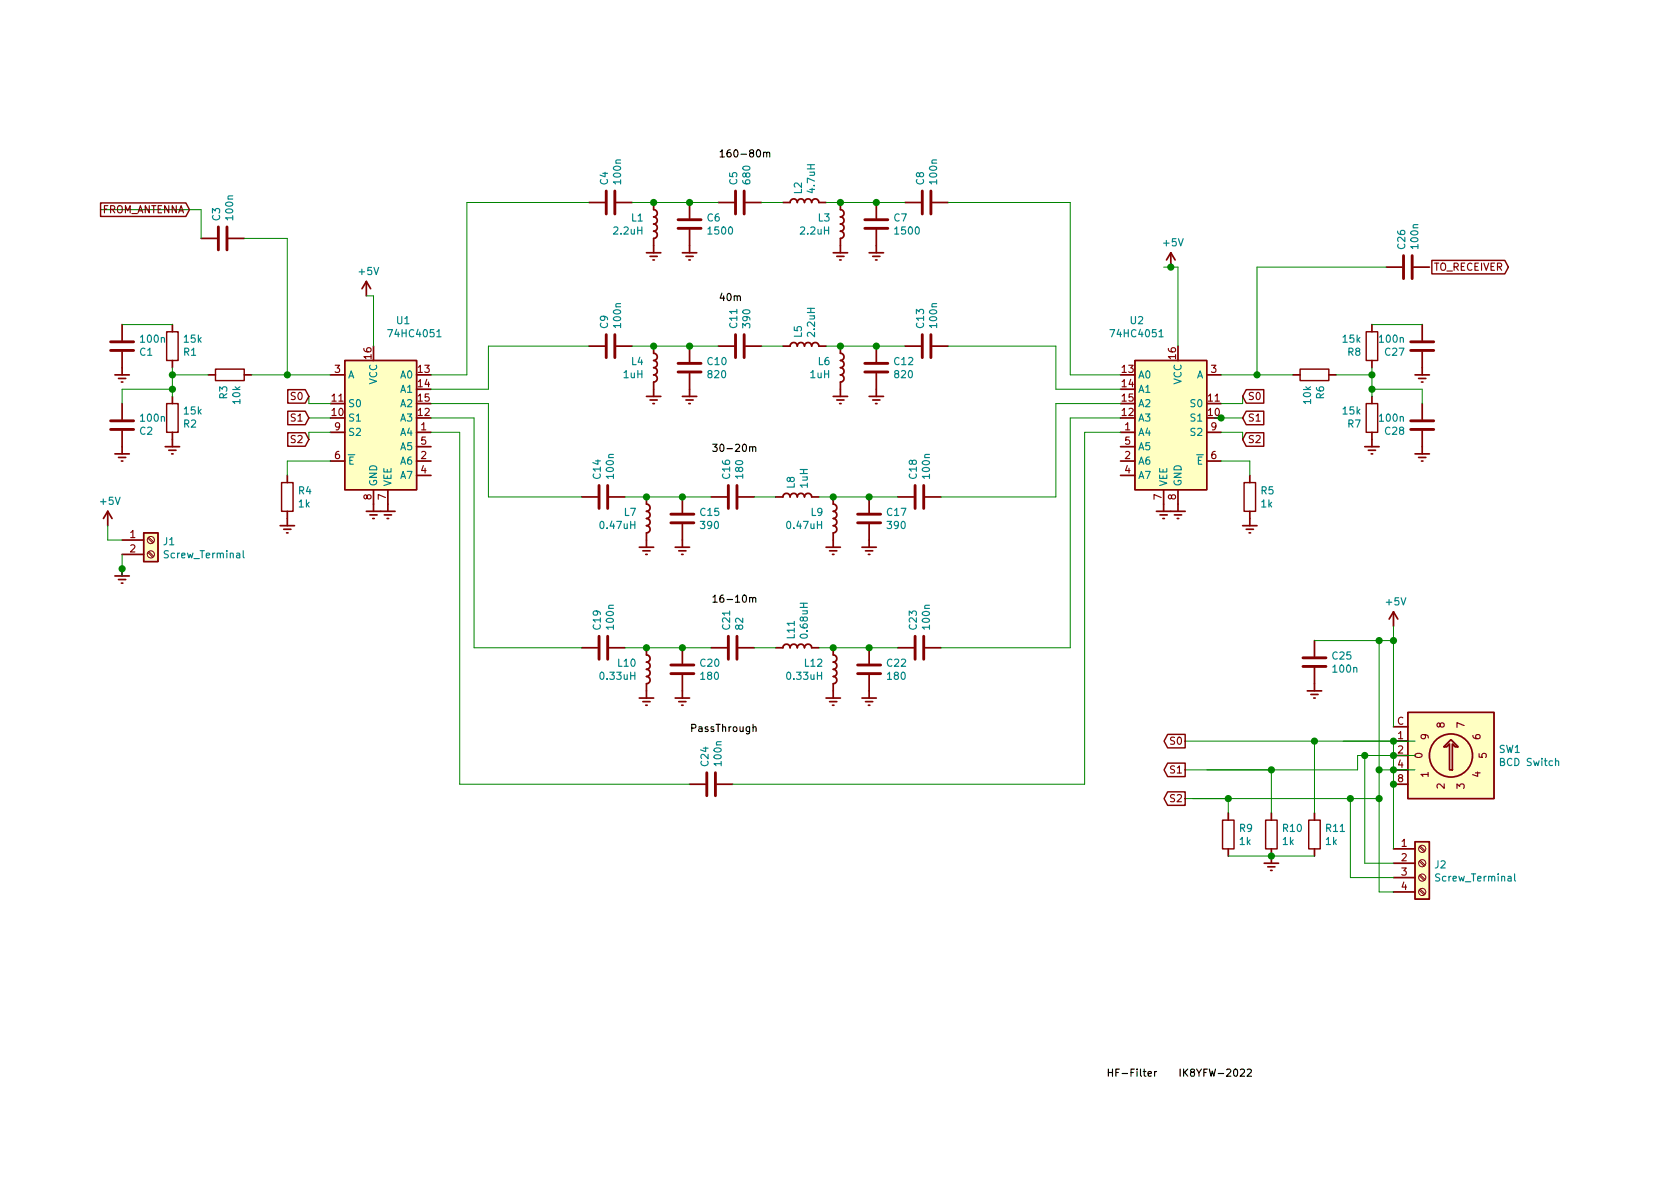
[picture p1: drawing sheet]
EESchema Schematic File Version 4
EELAYER 30 0
EELAYER END
$Descr A4 11693 8268
encoding utf-8
Sheet 1 1
Title ""
Date ""
Rev ""
Comp ""
Comment1 ""
Comment2 ""
Comment3 ""
Comment4 ""
$EndDescr
$Comp
L 74xx:74HC4051 U1
U 1 1
P 2600 2900
F 0 "U1" H 2807 3581 50  0000 C CNN
F 1 "74HC4051" H 2886 3490 50  0000 C CNN
F 2 "Package_SO:SOP-16_4.55x10.3mm_P1.27mm" H 2600 2500 50  0001 C CNN
F 3 "http://www.ti.com/lit/ds/symlink/cd74hc4051.pdf" H 2600 2500 50  0001 C CNN
	1    2600 2900
	1    0    0    -1  
$EndComp
$Comp
L 74xx:74HC4051 U2
U 1 1
P 8200 2900
F 0 "U2" H 8486 3581 50  0000 C CNN
F 1 "74HC4051" H 8487 3490 50  0000 C CNN
F 2 "Package_SO:SOP-16_4.55x10.3mm_P1.27mm" H 8200 2500 50  0001 C CNN
F 3 "http://www.ti.com/lit/ds/symlink/cd74hc4051.pdf" H 8200 2500 50  0001 C CNN
	1    8200 2900
	-1   0    0    -1  
$EndComp
$Comp
L Device:C C28
U 1 1
P 9900 2950
F 0 "C28" H 10015 2996 50  0000 L CNN
F 1 "100n" H 10015 2905 50  0000 L CNN
F 2 "Capacitor_THT:C_Rect_L7.0mm_W2.0mm_P5.00mm" H 9938 2800 50  0001 C CNN
F 3 "~" H 9900 2950 50  0001 C CNN
	1    9900 2950
	-1   0    0    1   
$EndComp
$Comp
L Device:C C26
U 1 1
P 9800 1850
F 0 "C26" H 9915 1896 50  0000 L CNN
F 1 "100n" H 9915 1805 50  0000 L CNN
F 2 "Capacitor_THT:C_Rect_L7.0mm_W2.0mm_P5.00mm" H 9838 1700 50  0001 C CNN
F 3 "~" H 9800 1850 50  0001 C CNN
	1    9800 1850
	0    -1   -1   0   
$EndComp
$Comp
L Device:C C27
U 1 1
P 9900 2400
F 0 "C27" H 10015 2446 50  0000 L CNN
F 1 "100n" H 10015 2355 50  0000 L CNN
F 2 "Capacitor_THT:C_Rect_L7.0mm_W2.0mm_P5.00mm" H 9938 2250 50  0001 C CNN
F 3 "~" H 9900 2400 50  0001 C CNN
	1    9900 2400
	-1   0    0    1   
$EndComp
$Comp
L Device:R R7
U 1 1
P 9550 2900
F 0 "R7" H 9620 2946 50  0000 L CNN
F 1 "15k" H 9620 2855 50  0000 L CNN
F 2 "Resistor_THT:R_Axial_DIN0207_L6.3mm_D2.5mm_P2.54mm_Vertical" V 9480 2900 50  0001 C CNN
F 3 "~" H 9550 2900 50  0001 C CNN
	1    9550 2900
	-1   0    0    1   
$EndComp
$Comp
L Device:R R8
U 1 1
P 9550 2400
F 0 "R8" H 9620 2446 50  0000 L CNN
F 1 "15k" H 9620 2355 50  0000 L CNN
F 2 "Resistor_THT:R_Axial_DIN0207_L6.3mm_D2.5mm_P2.54mm_Vertical" V 9480 2400 50  0001 C CNN
F 3 "~" H 9550 2400 50  0001 C CNN
	1    9550 2400
	-1   0    0    1   
$EndComp
$Comp
L Device:R R6
U 1 1
P 9150 2600
F 0 "R6" H 9220 2646 50  0000 L CNN
F 1 "10k" H 9220 2555 50  0000 L CNN
F 2 "Resistor_THT:R_Axial_DIN0207_L6.3mm_D2.5mm_P2.54mm_Vertical" V 9080 2600 50  0001 C CNN
F 3 "~" H 9150 2600 50  0001 C CNN
	1    9150 2600
	0    1    1    0   
$EndComp
$Comp
L Device:C C4
U 1 1
P 4250 1400
F 0 "C4" H 4365 1446 50  0000 L CNN
F 1 "100n" H 4365 1355 50  0000 L CNN
F 2 "Capacitor_THT:C_Rect_L7.0mm_W2.0mm_P5.00mm" H 4288 1250 50  0001 C CNN
F 3 "~" H 4250 1400 50  0001 C CNN
	1    4250 1400
	0    -1   -1   0   
$EndComp
$Comp
L Device:C C6
U 1 1
P 4800 1550
F 0 "C6" H 4915 1596 50  0000 L CNN
F 1 "1500" H 4915 1505 50  0000 L CNN
F 2 "Capacitor_THT:C_Disc_D4.3mm_W1.9mm_P5.00mm" H 4838 1400 50  0001 C CNN
F 3 "~" H 4800 1550 50  0001 C CNN
	1    4800 1550
	1    0    0    -1  
$EndComp
$Comp
L Device:C C7
U 1 1
P 6100 1550
F 0 "C7" H 6215 1596 50  0000 L CNN
F 1 "1500" H 6215 1505 50  0000 L CNN
F 2 "Capacitor_THT:C_Disc_D4.3mm_W1.9mm_P5.00mm" H 6138 1400 50  0001 C CNN
F 3 "~" H 6100 1550 50  0001 C CNN
	1    6100 1550
	1    0    0    -1  
$EndComp
$Comp
L Device:C C8
U 1 1
P 6450 1400
F 0 "C8" H 6565 1446 50  0000 L CNN
F 1 "100n" H 6565 1355 50  0000 L CNN
F 2 "Capacitor_THT:C_Rect_L7.0mm_W2.0mm_P5.00mm" H 6488 1250 50  0001 C CNN
F 3 "~" H 6450 1400 50  0001 C CNN
	1    6450 1400
	0    -1   -1   0   
$EndComp
$Comp
L Device:C C5
U 1 1
P 5150 1400
F 0 "C5" H 5265 1446 50  0000 L CNN
F 1 "680" H 5265 1355 50  0000 L CNN
F 2 "Capacitor_THT:C_Disc_D4.3mm_W1.9mm_P5.00mm" H 5188 1250 50  0001 C CNN
F 3 "~" H 5150 1400 50  0001 C CNN
	1    5150 1400
	0    -1   -1   0   
$EndComp
$Comp
L Device:L L1
U 1 1
P 4550 1550
F 0 "L1" H 4485 1596 50  0000 R CNN
F 1 "2.2uH" H 4485 1505 50  0000 R CNN
F 2 "Inductor_THT:L_Axial_L5.3mm_D2.2mm_P2.54mm_Vertical_Vishay_IM-1" H 4550 1550 50  0001 C CNN
F 3 "~" H 4550 1550 50  0001 C CNN
	1    4550 1550
	1    0    0    -1  
$EndComp
$Comp
L Device:L L3
U 1 1
P 5850 1550
F 0 "L3" H 5785 1596 50  0000 R CNN
F 1 "2.2uH" H 5785 1505 50  0000 R CNN
F 2 "Inductor_THT:L_Axial_L5.3mm_D2.2mm_P2.54mm_Vertical_Vishay_IM-1" H 5850 1550 50  0001 R CNN
F 3 "~" H 5850 1550 50  0001 C CNN
	1    5850 1550
	1    0    0    -1  
$EndComp
$Comp
L Device:L L2
U 1 1
P 5600 1400
F 0 "L2" H 5653 1446 50  0000 L CNN
F 1 "4.7uH" H 5653 1355 50  0000 L CNN
F 2 "Inductor_THT:L_Axial_L5.3mm_D2.2mm_P2.54mm_Vertical_Vishay_IM-1" H 5600 1400 50  0001 C CNN
F 3 "~" H 5600 1400 50  0001 C CNN
	1    5600 1400
	0    -1   -1   0   
$EndComp
Wire Wire Line
	5750 1400 5850 1400
Wire Wire Line
	6100 1400 6300 1400
Wire Wire Line
	6100 1400 5850 1400
Connection ~ 6100 1400
Connection ~ 5850 1400
Wire Wire Line
	5450 1400 5300 1400
Wire Wire Line
	5000 1400 4800 1400
Wire Wire Line
	4800 1400 4550 1400
Connection ~ 4800 1400
Wire Wire Line
	4550 1400 4400 1400
Connection ~ 4550 1400
$Comp
L power:GNDREF #PWR09
U 1 1
P 4550 1700
F 0 "#PWR09" H 4550 1450 50  0001 C CNN
F 1 "GNDREF" H 4555 1527 50  0001 C CNN
F 2 "" H 4550 1700 50  0001 C CNN
F 3 "" H 4550 1700 50  0001 C CNN
	1    4550 1700
	1    0    0    -1  
$EndComp
$Comp
L power:GNDREF #PWR013
U 1 1
P 4800 1700
F 0 "#PWR013" H 4800 1450 50  0001 C CNN
F 1 "GNDREF" H 4805 1527 50  0001 C CNN
F 2 "" H 4800 1700 50  0001 C CNN
F 3 "" H 4800 1700 50  0001 C CNN
	1    4800 1700
	1    0    0    -1  
$EndComp
$Comp
L power:GNDREF #PWR017
U 1 1
P 5850 1700
F 0 "#PWR017" H 5850 1450 50  0001 C CNN
F 1 "GNDREF" H 5855 1527 50  0001 C CNN
F 2 "" H 5850 1700 50  0001 C CNN
F 3 "" H 5850 1700 50  0001 C CNN
	1    5850 1700
	1    0    0    -1  
$EndComp
$Comp
L power:GNDREF #PWR021
U 1 1
P 6100 1700
F 0 "#PWR021" H 6100 1450 50  0001 C CNN
F 1 "GNDREF" H 6105 1527 50  0001 C CNN
F 2 "" H 6100 1700 50  0001 C CNN
F 3 "" H 6100 1700 50  0001 C CNN
	1    6100 1700
	1    0    0    -1  
$EndComp
Text Label 5000 1100 0    50   ~ 0
160-80m
$Comp
L Device:C C9
U 1 1
P 4250 2400
F 0 "C9" H 4365 2446 50  0000 L CNN
F 1 "100n" H 4365 2355 50  0000 L CNN
F 2 "Capacitor_THT:C_Rect_L7.0mm_W2.0mm_P5.00mm" H 4288 2250 50  0001 C CNN
F 3 "~" H 4250 2400 50  0001 C CNN
	1    4250 2400
	0    -1   -1   0   
$EndComp
$Comp
L Device:C C10
U 1 1
P 4800 2550
F 0 "C10" H 4915 2596 50  0000 L CNN
F 1 "820" H 4915 2505 50  0000 L CNN
F 2 "Capacitor_THT:C_Disc_D4.3mm_W1.9mm_P5.00mm" H 4838 2400 50  0001 C CNN
F 3 "~" H 4800 2550 50  0001 C CNN
	1    4800 2550
	1    0    0    -1  
$EndComp
$Comp
L Device:C C12
U 1 1
P 6100 2550
F 0 "C12" H 6215 2596 50  0000 L CNN
F 1 "820" H 6215 2505 50  0000 L CNN
F 2 "Capacitor_THT:C_Disc_D4.3mm_W1.9mm_P5.00mm" H 6138 2400 50  0001 C CNN
F 3 "~" H 6100 2550 50  0001 C CNN
	1    6100 2550
	1    0    0    -1  
$EndComp
$Comp
L Device:C C13
U 1 1
P 6450 2400
F 0 "C13" H 6565 2446 50  0000 L CNN
F 1 "100n" H 6565 2355 50  0000 L CNN
F 2 "Capacitor_THT:C_Rect_L7.0mm_W2.0mm_P5.00mm" H 6488 2250 50  0001 C CNN
F 3 "~" H 6450 2400 50  0001 C CNN
	1    6450 2400
	0    -1   -1   0   
$EndComp
$Comp
L Device:C C11
U 1 1
P 5150 2400
F 0 "C11" H 5265 2446 50  0000 L CNN
F 1 "390" H 5265 2355 50  0000 L CNN
F 2 "Capacitor_THT:C_Disc_D4.3mm_W1.9mm_P5.00mm" H 5188 2250 50  0001 C CNN
F 3 "~" H 5150 2400 50  0001 C CNN
	1    5150 2400
	0    -1   -1   0   
$EndComp
$Comp
L Device:L L4
U 1 1
P 4550 2550
F 0 "L4" H 4485 2596 50  0000 R CNN
F 1 "1uH" H 4485 2505 50  0000 R CNN
F 2 "Inductor_THT:L_Axial_L5.3mm_D2.2mm_P2.54mm_Vertical_Vishay_IM-1" H 4550 2550 50  0001 C CNN
F 3 "~" H 4550 2550 50  0001 C CNN
	1    4550 2550
	1    0    0    -1  
$EndComp
$Comp
L Device:L L6
U 1 1
P 5850 2550
F 0 "L6" H 5785 2596 50  0000 R CNN
F 1 "1uH" H 5785 2505 50  0000 R CNN
F 2 "Inductor_THT:L_Axial_L5.3mm_D2.2mm_P2.54mm_Vertical_Vishay_IM-1" H 5850 2550 50  0001 R CNN
F 3 "~" H 5850 2550 50  0001 C CNN
	1    5850 2550
	1    0    0    -1  
$EndComp
$Comp
L Device:L L5
U 1 1
P 5600 2400
F 0 "L5" H 5653 2446 50  0000 L CNN
F 1 "2.2uH" H 5653 2355 50  0000 L CNN
F 2 "Inductor_THT:L_Axial_L5.3mm_D2.2mm_P2.54mm_Vertical_Vishay_IM-1" H 5600 2400 50  0001 C CNN
F 3 "~" H 5600 2400 50  0001 C CNN
	1    5600 2400
	0    -1   -1   0   
$EndComp
Wire Wire Line
	5750 2400 5850 2400
Wire Wire Line
	6100 2400 6300 2400
Wire Wire Line
	6100 2400 5850 2400
Connection ~ 6100 2400
Connection ~ 5850 2400
Wire Wire Line
	5450 2400 5300 2400
Wire Wire Line
	5000 2400 4800 2400
Wire Wire Line
	4800 2400 4550 2400
Connection ~ 4800 2400
Wire Wire Line
	4550 2400 4400 2400
Connection ~ 4550 2400
$Comp
L power:GNDREF #PWR010
U 1 1
P 4550 2700
F 0 "#PWR010" H 4550 2450 50  0001 C CNN
F 1 "GNDREF" H 4555 2527 50  0001 C CNN
F 2 "" H 4550 2700 50  0001 C CNN
F 3 "" H 4550 2700 50  0001 C CNN
	1    4550 2700
	1    0    0    -1  
$EndComp
$Comp
L power:GNDREF #PWR014
U 1 1
P 4800 2700
F 0 "#PWR014" H 4800 2450 50  0001 C CNN
F 1 "GNDREF" H 4805 2527 50  0001 C CNN
F 2 "" H 4800 2700 50  0001 C CNN
F 3 "" H 4800 2700 50  0001 C CNN
	1    4800 2700
	1    0    0    -1  
$EndComp
$Comp
L power:GNDREF #PWR018
U 1 1
P 5850 2700
F 0 "#PWR018" H 5850 2450 50  0001 C CNN
F 1 "GNDREF" H 5855 2527 50  0001 C CNN
F 2 "" H 5850 2700 50  0001 C CNN
F 3 "" H 5850 2700 50  0001 C CNN
	1    5850 2700
	1    0    0    -1  
$EndComp
$Comp
L power:GNDREF #PWR022
U 1 1
P 6100 2700
F 0 "#PWR022" H 6100 2450 50  0001 C CNN
F 1 "GNDREF" H 6105 2527 50  0001 C CNN
F 2 "" H 6100 2700 50  0001 C CNN
F 3 "" H 6100 2700 50  0001 C CNN
	1    6100 2700
	1    0    0    -1  
$EndComp
Text Label 5000 2100 0    50   ~ 0
40m
$Comp
L Device:C C14
U 1 1
P 4200 3450
F 0 "C14" H 4315 3496 50  0000 L CNN
F 1 "100n" H 4315 3405 50  0000 L CNN
F 2 "Capacitor_THT:C_Rect_L7.0mm_W2.0mm_P5.00mm" H 4238 3300 50  0001 C CNN
F 3 "~" H 4200 3450 50  0001 C CNN
	1    4200 3450
	0    -1   -1   0   
$EndComp
$Comp
L Device:C C15
U 1 1
P 4750 3600
F 0 "C15" H 4865 3646 50  0000 L CNN
F 1 "390" H 4865 3555 50  0000 L CNN
F 2 "Capacitor_THT:C_Disc_D4.3mm_W1.9mm_P5.00mm" H 4788 3450 50  0001 C CNN
F 3 "~" H 4750 3600 50  0001 C CNN
	1    4750 3600
	1    0    0    -1  
$EndComp
$Comp
L Device:C C17
U 1 1
P 6050 3600
F 0 "C17" H 6165 3646 50  0000 L CNN
F 1 "390" H 6165 3555 50  0000 L CNN
F 2 "Capacitor_THT:C_Disc_D4.3mm_W1.9mm_P5.00mm" H 6088 3450 50  0001 C CNN
F 3 "~" H 6050 3600 50  0001 C CNN
	1    6050 3600
	1    0    0    -1  
$EndComp
$Comp
L Device:C C18
U 1 1
P 6400 3450
F 0 "C18" H 6515 3496 50  0000 L CNN
F 1 "100n" H 6515 3405 50  0000 L CNN
F 2 "Capacitor_THT:C_Rect_L7.0mm_W2.0mm_P5.00mm" H 6438 3300 50  0001 C CNN
F 3 "~" H 6400 3450 50  0001 C CNN
	1    6400 3450
	0    -1   -1   0   
$EndComp
$Comp
L Device:C C16
U 1 1
P 5100 3450
F 0 "C16" H 5215 3496 50  0000 L CNN
F 1 "180" H 5215 3405 50  0000 L CNN
F 2 "Capacitor_THT:C_Disc_D4.3mm_W1.9mm_P5.00mm" H 5138 3300 50  0001 C CNN
F 3 "~" H 5100 3450 50  0001 C CNN
	1    5100 3450
	0    -1   -1   0   
$EndComp
$Comp
L Device:L L7
U 1 1
P 4500 3600
F 0 "L7" H 4435 3646 50  0000 R CNN
F 1 "0.47uH" H 4435 3555 50  0000 R CNN
F 2 "Inductor_THT:L_Axial_L5.3mm_D2.2mm_P2.54mm_Vertical_Vishay_IM-1" H 4500 3600 50  0001 C CNN
F 3 "~" H 4500 3600 50  0001 C CNN
	1    4500 3600
	1    0    0    -1  
$EndComp
$Comp
L Device:L L9
U 1 1
P 5800 3600
F 0 "L9" H 5735 3646 50  0000 R CNN
F 1 "0.47uH" H 5735 3555 50  0000 R CNN
F 2 "Inductor_THT:L_Axial_L5.3mm_D2.2mm_P2.54mm_Vertical_Vishay_IM-1" H 5800 3600 50  0001 R CNN
F 3 "~" H 5800 3600 50  0001 C CNN
	1    5800 3600
	1    0    0    -1  
$EndComp
$Comp
L Device:L L8
U 1 1
P 5550 3450
F 0 "L8" H 5603 3496 50  0000 L CNN
F 1 "1uH" H 5603 3405 50  0000 L CNN
F 2 "Inductor_THT:L_Axial_L5.3mm_D2.2mm_P2.54mm_Vertical_Vishay_IM-1" H 5550 3450 50  0001 C CNN
F 3 "~" H 5550 3450 50  0001 C CNN
	1    5550 3450
	0    -1   -1   0   
$EndComp
Wire Wire Line
	5700 3450 5800 3450
Wire Wire Line
	6050 3450 6250 3450
Wire Wire Line
	6050 3450 5800 3450
Connection ~ 6050 3450
Connection ~ 5800 3450
Wire Wire Line
	5400 3450 5250 3450
Wire Wire Line
	4950 3450 4750 3450
Wire Wire Line
	4750 3450 4500 3450
Connection ~ 4750 3450
Wire Wire Line
	4500 3450 4350 3450
Connection ~ 4500 3450
$Comp
L power:GNDREF #PWR07
U 1 1
P 4500 3750
F 0 "#PWR07" H 4500 3500 50  0001 C CNN
F 1 "GNDREF" H 4505 3577 50  0001 C CNN
F 2 "" H 4500 3750 50  0001 C CNN
F 3 "" H 4500 3750 50  0001 C CNN
	1    4500 3750
	1    0    0    -1  
$EndComp
$Comp
L power:GNDREF #PWR011
U 1 1
P 4750 3750
F 0 "#PWR011" H 4750 3500 50  0001 C CNN
F 1 "GNDREF" H 4755 3577 50  0001 C CNN
F 2 "" H 4750 3750 50  0001 C CNN
F 3 "" H 4750 3750 50  0001 C CNN
	1    4750 3750
	1    0    0    -1  
$EndComp
$Comp
L power:GNDREF #PWR015
U 1 1
P 5800 3750
F 0 "#PWR015" H 5800 3500 50  0001 C CNN
F 1 "GNDREF" H 5805 3577 50  0001 C CNN
F 2 "" H 5800 3750 50  0001 C CNN
F 3 "" H 5800 3750 50  0001 C CNN
	1    5800 3750
	1    0    0    -1  
$EndComp
$Comp
L power:GNDREF #PWR019
U 1 1
P 6050 3750
F 0 "#PWR019" H 6050 3500 50  0001 C CNN
F 1 "GNDREF" H 6055 3577 50  0001 C CNN
F 2 "" H 6050 3750 50  0001 C CNN
F 3 "" H 6050 3750 50  0001 C CNN
	1    6050 3750
	1    0    0    -1  
$EndComp
Text Label 4950 3150 0    50   ~ 0
30-20m
$Comp
L Device:C C19
U 1 1
P 4200 4500
F 0 "C19" H 4315 4546 50  0000 L CNN
F 1 "100n" H 4315 4455 50  0000 L CNN
F 2 "Capacitor_THT:C_Rect_L7.0mm_W2.0mm_P5.00mm" H 4238 4350 50  0001 C CNN
F 3 "~" H 4200 4500 50  0001 C CNN
	1    4200 4500
	0    -1   -1   0   
$EndComp
$Comp
L Device:C C20
U 1 1
P 4750 4650
F 0 "C20" H 4865 4696 50  0000 L CNN
F 1 "180" H 4865 4605 50  0000 L CNN
F 2 "Capacitor_THT:C_Disc_D4.3mm_W1.9mm_P5.00mm" H 4788 4500 50  0001 C CNN
F 3 "~" H 4750 4650 50  0001 C CNN
	1    4750 4650
	1    0    0    -1  
$EndComp
$Comp
L Device:C C22
U 1 1
P 6050 4650
F 0 "C22" H 6165 4696 50  0000 L CNN
F 1 "180" H 6165 4605 50  0000 L CNN
F 2 "Capacitor_THT:C_Disc_D4.3mm_W1.9mm_P5.00mm" H 6088 4500 50  0001 C CNN
F 3 "~" H 6050 4650 50  0001 C CNN
	1    6050 4650
	1    0    0    -1  
$EndComp
$Comp
L Device:C C23
U 1 1
P 6400 4500
F 0 "C23" H 6515 4546 50  0000 L CNN
F 1 "100n" H 6515 4455 50  0000 L CNN
F 2 "Capacitor_THT:C_Rect_L7.0mm_W2.0mm_P5.00mm" H 6438 4350 50  0001 C CNN
F 3 "~" H 6400 4500 50  0001 C CNN
	1    6400 4500
	0    -1   -1   0   
$EndComp
$Comp
L Device:C C21
U 1 1
P 5100 4500
F 0 "C21" H 5215 4546 50  0000 L CNN
F 1 "82" H 5215 4455 50  0000 L CNN
F 2 "Capacitor_THT:C_Disc_D4.3mm_W1.9mm_P5.00mm" H 5138 4350 50  0001 C CNN
F 3 "~" H 5100 4500 50  0001 C CNN
	1    5100 4500
	0    -1   -1   0   
$EndComp
$Comp
L Device:L L10
U 1 1
P 4500 4650
F 0 "L10" H 4435 4696 50  0000 R CNN
F 1 "0.33uH" H 4435 4605 50  0000 R CNN
F 2 "Inductor_THT:L_Axial_L5.3mm_D2.2mm_P2.54mm_Vertical_Vishay_IM-1" H 4500 4650 50  0001 C CNN
F 3 "~" H 4500 4650 50  0001 C CNN
	1    4500 4650
	1    0    0    -1  
$EndComp
$Comp
L Device:L L12
U 1 1
P 5800 4650
F 0 "L12" H 5735 4696 50  0000 R CNN
F 1 "0.33uH" H 5735 4605 50  0000 R CNN
F 2 "Inductor_THT:L_Axial_L5.3mm_D2.2mm_P2.54mm_Vertical_Vishay_IM-1" H 5800 4650 50  0001 R CNN
F 3 "~" H 5800 4650 50  0001 C CNN
	1    5800 4650
	1    0    0    -1  
$EndComp
$Comp
L Device:L L11
U 1 1
P 5550 4500
F 0 "L11" H 5603 4546 50  0000 L CNN
F 1 "0.68uH" H 5603 4455 50  0000 L CNN
F 2 "Inductor_THT:L_Axial_L5.3mm_D2.2mm_P2.54mm_Vertical_Vishay_IM-1" H 5550 4500 50  0001 C CNN
F 3 "~" H 5550 4500 50  0001 C CNN
	1    5550 4500
	0    -1   -1   0   
$EndComp
Wire Wire Line
	5700 4500 5800 4500
Wire Wire Line
	6050 4500 6250 4500
Wire Wire Line
	6050 4500 5800 4500
Connection ~ 6050 4500
Connection ~ 5800 4500
Wire Wire Line
	5400 4500 5250 4500
Wire Wire Line
	4950 4500 4750 4500
Wire Wire Line
	4750 4500 4500 4500
Connection ~ 4750 4500
Wire Wire Line
	4500 4500 4350 4500
Connection ~ 4500 4500
$Comp
L power:GNDREF #PWR08
U 1 1
P 4500 4800
F 0 "#PWR08" H 4500 4550 50  0001 C CNN
F 1 "GNDREF" H 4505 4627 50  0001 C CNN
F 2 "" H 4500 4800 50  0001 C CNN
F 3 "" H 4500 4800 50  0001 C CNN
	1    4500 4800
	1    0    0    -1  
$EndComp
$Comp
L power:GNDREF #PWR012
U 1 1
P 4750 4800
F 0 "#PWR012" H 4750 4550 50  0001 C CNN
F 1 "GNDREF" H 4755 4627 50  0001 C CNN
F 2 "" H 4750 4800 50  0001 C CNN
F 3 "" H 4750 4800 50  0001 C CNN
	1    4750 4800
	1    0    0    -1  
$EndComp
$Comp
L power:GNDREF #PWR016
U 1 1
P 5800 4800
F 0 "#PWR016" H 5800 4550 50  0001 C CNN
F 1 "GNDREF" H 5805 4627 50  0001 C CNN
F 2 "" H 5800 4800 50  0001 C CNN
F 3 "" H 5800 4800 50  0001 C CNN
	1    5800 4800
	1    0    0    -1  
$EndComp
$Comp
L power:GNDREF #PWR020
U 1 1
P 6050 4800
F 0 "#PWR020" H 6050 4550 50  0001 C CNN
F 1 "GNDREF" H 6055 4627 50  0001 C CNN
F 2 "" H 6050 4800 50  0001 C CNN
F 3 "" H 6050 4800 50  0001 C CNN
	1    6050 4800
	1    0    0    -1  
$EndComp
Text Label 4950 4200 0    50   ~ 0
16-10m
Wire Wire Line
	3000 2600 3250 2600
Wire Wire Line
	3250 2600 3250 1400
Wire Wire Line
	3250 1400 4100 1400
Wire Wire Line
	3000 2700 3400 2700
Wire Wire Line
	3400 2700 3400 2400
Wire Wire Line
	3400 2400 4100 2400
Wire Wire Line
	3000 2800 3400 2800
Wire Wire Line
	3400 2800 3400 3450
Wire Wire Line
	3400 3450 4050 3450
Wire Wire Line
	3000 2900 3300 2900
Wire Wire Line
	3300 2900 3300 4500
Wire Wire Line
	3300 4500 4050 4500
$Comp
L Device:C C24
U 1 1
P 4950 5450
F 0 "C24" H 5065 5496 50  0000 L CNN
F 1 "100n" H 5065 5405 50  0000 L CNN
F 2 "Capacitor_THT:C_Rect_L7.0mm_W2.0mm_P5.00mm" H 4988 5300 50  0001 C CNN
F 3 "~" H 4950 5450 50  0001 C CNN
	1    4950 5450
	0    -1   -1   0   
$EndComp
Wire Wire Line
	3000 3000 3200 3000
Wire Wire Line
	3200 5450 4800 5450
Wire Wire Line
	3200 3000 3200 5450
Text Label 4800 5100 0    50   ~ 0
PassThrough
Wire Wire Line
	7800 2600 7450 2600
Wire Wire Line
	7450 2600 7450 1400
Wire Wire Line
	7450 1400 6600 1400
Wire Wire Line
	7800 2700 7350 2700
Wire Wire Line
	7350 2700 7350 2400
Wire Wire Line
	7350 2400 6600 2400
Wire Wire Line
	7800 2800 7350 2800
Wire Wire Line
	7350 2800 7350 3450
Wire Wire Line
	7350 3450 6550 3450
Wire Wire Line
	7800 2900 7450 2900
Wire Wire Line
	7450 2900 7450 4500
Wire Wire Line
	7450 4500 6550 4500
Wire Wire Line
	7800 3000 7550 3000
Wire Wire Line
	7550 3000 7550 5450
Wire Wire Line
	7550 5450 5100 5450
$Comp
L power:GNDREF #PWR023
U 1 1
P 8100 3500
F 0 "#PWR023" H 8100 3250 50  0001 C CNN
F 1 "GNDREF" H 8105 3327 50  0001 C CNN
F 2 "" H 8100 3500 50  0001 C CNN
F 3 "" H 8100 3500 50  0001 C CNN
	1    8100 3500
	1    0    0    -1  
$EndComp
$Comp
L power:GNDREF #PWR024
U 1 1
P 8200 3500
F 0 "#PWR024" H 8200 3250 50  0001 C CNN
F 1 "GNDREF" H 8205 3327 50  0001 C CNN
F 2 "" H 8200 3500 50  0001 C CNN
F 3 "" H 8200 3500 50  0001 C CNN
	1    8200 3500
	1    0    0    -1  
$EndComp
$Comp
L Device:R R11
U 1 1
P 9150 5800
F 0 "R11" H 9220 5846 50  0000 L CNN
F 1 "1k" H 9220 5755 50  0000 L CNN
F 2 "Resistor_THT:R_Axial_DIN0207_L6.3mm_D2.5mm_P2.54mm_Vertical" V 9080 5800 50  0001 C CNN
F 3 "~" H 9150 5800 50  0001 C CNN
	1    9150 5800
	1    0    0    -1  
$EndComp
$Comp
L Device:R R10
U 1 1
P 8850 5800
F 0 "R10" H 8920 5846 50  0000 L CNN
F 1 "1k" H 8920 5755 50  0000 L CNN
F 2 "Resistor_THT:R_Axial_DIN0207_L6.3mm_D2.5mm_P2.54mm_Vertical" V 8780 5800 50  0001 C CNN
F 3 "~" H 8850 5800 50  0001 C CNN
	1    8850 5800
	1    0    0    -1  
$EndComp
$Comp
L Device:R R9
U 1 1
P 8550 5800
F 0 "R9" H 8620 5846 50  0000 L CNN
F 1 "1k" H 8620 5755 50  0000 L CNN
F 2 "Resistor_THT:R_Axial_DIN0207_L6.3mm_D2.5mm_P2.54mm_Vertical" V 8480 5800 50  0001 C CNN
F 3 "~" H 8550 5800 50  0001 C CNN
	1    8550 5800
	1    0    0    -1  
$EndComp
Wire Wire Line
	9450 5350 8850 5350
Wire Wire Line
	9150 5650 9150 5150
Connection ~ 9150 5150
Wire Wire Line
	8850 5650 8850 5350
Connection ~ 8850 5350
Wire Wire Line
	8550 5650 8550 5550
Connection ~ 8550 5550
Wire Wire Line
	8550 5950 8850 5950
Connection ~ 8850 5950
$Comp
L power:GNDREF #PWR026
U 1 1
P 8850 5950
F 0 "#PWR026" H 8850 5700 50  0001 C CNN
F 1 "GNDREF" H 8855 5777 50  0001 C CNN
F 2 "" H 8850 5950 50  0001 C CNN
F 3 "" H 8850 5950 50  0001 C CNN
	1    8850 5950
	1    0    0    -1  
$EndComp
Wire Wire Line
	8850 5950 9150 5950
Text GLabel 8650 3050 2    50   Input ~ 0
S2
Text GLabel 8650 2900 2    50   Input ~ 0
S1
Text GLabel 8650 2750 2    50   Input ~ 0
S0
Wire Wire Line
	8500 2800 8650 2800
Wire Wire Line
	8650 2800 8650 2750
Wire Wire Line
	8450 2900 8500 2900
Connection ~ 8500 2900
Wire Wire Line
	8500 2900 8650 2900
Wire Wire Line
	8500 3000 8650 3000
Wire Wire Line
	8650 3000 8650 3050
Text GLabel 8250 5150 0    50   Output ~ 0
S0
Text GLabel 8250 5350 0    50   Output ~ 0
S1
Text GLabel 8250 5550 0    50   Output ~ 0
S2
Wire Wire Line
	8250 5150 9150 5150
$Comp
L Switch:SW_Coded_SH-7010 SW1
U 1 1
P 10100 5250
F 0 "SW1" H 9770 5296 50  0000 R CNN
F 1 "BCD Switch" H 9770 5205 50  0000 R CNN
F 2 "" H 9800 4800 50  0001 L CNN
F 3 "https://www.nidec-copal-electronics.com/e/catalog/switch/sh-7000.pdf" H 10100 5250 50  0001 C CNN
	1    10100 5250
	-1   0    0    -1  
$EndComp
Wire Wire Line
	9850 5250 9700 5250
Wire Wire Line
	9450 5250 9450 5350
Wire Wire Line
	9850 5350 9700 5350
Wire Wire Line
	8550 5550 9400 5550
Connection ~ 9700 5150
Wire Wire Line
	9700 5150 9850 5150
Connection ~ 9700 5250
Wire Wire Line
	9700 5250 9500 5250
Connection ~ 9700 5350
Wire Wire Line
	9700 5350 9600 5350
Wire Wire Line
	8300 5550 8550 5550
Wire Wire Line
	8400 5350 8850 5350
Wire Wire Line
	8250 5550 8550 5550
Wire Wire Line
	8250 5350 8850 5350
$Comp
L power:+5V #PWR029
U 1 1
P 9700 4350
F 0 "#PWR029" H 9700 4200 50  0001 C CNN
F 1 "+5V" H 9715 4523 50  0000 C CNN
F 2 "" H 9700 4350 50  0001 C CNN
F 3 "" H 9700 4350 50  0001 C CNN
	1    9700 4350
	1    0    0    -1  
$EndComp
Wire Wire Line
	9700 4350 9700 4450
$Comp
L Device:C C25
U 1 1
P 9150 4600
F 0 "C25" H 9265 4646 50  0000 L CNN
F 1 "100n" H 9265 4555 50  0000 L CNN
F 2 "Capacitor_THT:C_Rect_L7.0mm_W2.0mm_P5.00mm" H 9188 4450 50  0001 C CNN
F 3 "~" H 9150 4600 50  0001 C CNN
	1    9150 4600
	1    0    0    -1  
$EndComp
$Comp
L power:GNDREF #PWR027
U 1 1
P 9150 4750
F 0 "#PWR027" H 9150 4500 50  0001 C CNN
F 1 "GNDREF" H 9155 4577 50  0001 C CNN
F 2 "" H 9150 4750 50  0001 C CNN
F 3 "" H 9150 4750 50  0001 C CNN
	1    9150 4750
	1    0    0    -1  
$EndComp
Wire Wire Line
	9150 4450 9600 4450
Connection ~ 9700 4450
Wire Wire Line
	9700 4450 9700 5050
Wire Wire Line
	8500 2600 8750 2600
Wire Wire Line
	9550 2550 9550 2600
Wire Wire Line
	9300 2600 9550 2600
Connection ~ 9550 2600
Wire Wire Line
	9550 2600 9550 2700
Wire Wire Line
	9550 2250 9900 2250
Wire Wire Line
	9550 2700 9900 2700
Wire Wire Line
	9900 2700 9900 2800
Connection ~ 9550 2700
Wire Wire Line
	9550 2700 9550 2750
$Comp
L power:GNDREF #PWR028
U 1 1
P 9550 3050
F 0 "#PWR028" H 9550 2800 50  0001 C CNN
F 1 "GNDREF" H 9555 2877 50  0001 C CNN
F 2 "" H 9550 3050 50  0001 C CNN
F 3 "" H 9550 3050 50  0001 C CNN
	1    9550 3050
	1    0    0    -1  
$EndComp
$Comp
L power:GNDREF #PWR030
U 1 1
P 9900 2550
F 0 "#PWR030" H 9900 2300 50  0001 C CNN
F 1 "GNDREF" H 9905 2377 50  0001 C CNN
F 2 "" H 9900 2550 50  0001 C CNN
F 3 "" H 9900 2550 50  0001 C CNN
	1    9900 2550
	1    0    0    -1  
$EndComp
$Comp
L power:GNDREF #PWR031
U 1 1
P 9900 3100
F 0 "#PWR031" H 9900 2850 50  0001 C CNN
F 1 "GNDREF" H 9905 2927 50  0001 C CNN
F 2 "" H 9900 3100 50  0001 C CNN
F 3 "" H 9900 3100 50  0001 C CNN
	1    9900 3100
	1    0    0    -1  
$EndComp
Wire Wire Line
	9650 1850 8750 1850
Wire Wire Line
	8750 1850 8750 2600
Connection ~ 8750 2600
Wire Wire Line
	8750 2600 9000 2600
Text GLabel 10500 1850 0    50   Input ~ 0
TO_RECEIVER
$Comp
L Device:C C2
U 1 1
P 850 2950
F 0 "C2" H 965 2996 50  0000 L CNN
F 1 "100n" H 965 2905 50  0000 L CNN
F 2 "Capacitor_THT:C_Rect_L7.0mm_W2.0mm_P5.00mm" H 888 2800 50  0001 C CNN
F 3 "~" H 850 2950 50  0001 C CNN
	1    850  2950
	1    0    0    1   
$EndComp
$Comp
L Device:C C3
U 1 1
P 1550 1650
F 0 "C3" H 1665 1696 50  0000 L CNN
F 1 "100n" H 1665 1605 50  0000 L CNN
F 2 "Capacitor_THT:C_Rect_L7.0mm_W2.0mm_P5.00mm" H 1588 1500 50  0001 C CNN
F 3 "~" H 1550 1650 50  0001 C CNN
	1    1550 1650
	0    -1   -1   0   
$EndComp
$Comp
L Device:C C1
U 1 1
P 850 2400
F 0 "C1" H 965 2446 50  0000 L CNN
F 1 "100n" H 965 2355 50  0000 L CNN
F 2 "Capacitor_THT:C_Rect_L7.0mm_W2.0mm_P5.00mm" H 888 2250 50  0001 C CNN
F 3 "~" H 850 2400 50  0001 C CNN
	1    850  2400
	1    0    0    1   
$EndComp
$Comp
L Device:R R2
U 1 1
P 1200 2900
F 0 "R2" H 1270 2946 50  0000 L CNN
F 1 "15k" H 1270 2855 50  0000 L CNN
F 2 "Resistor_THT:R_Axial_DIN0207_L6.3mm_D2.5mm_P2.54mm_Vertical" V 1130 2900 50  0001 C CNN
F 3 "~" H 1200 2900 50  0001 C CNN
	1    1200 2900
	1    0    0    1   
$EndComp
$Comp
L Device:R R1
U 1 1
P 1200 2400
F 0 "R1" H 1270 2446 50  0000 L CNN
F 1 "15k" H 1270 2355 50  0000 L CNN
F 2 "Resistor_THT:R_Axial_DIN0207_L6.3mm_D2.5mm_P2.54mm_Vertical" V 1130 2400 50  0001 C CNN
F 3 "~" H 1200 2400 50  0001 C CNN
	1    1200 2400
	1    0    0    1   
$EndComp
$Comp
L Device:R R3
U 1 1
P 1600 2600
F 0 "R3" H 1670 2646 50  0000 L CNN
F 1 "10k" H 1670 2555 50  0000 L CNN
F 2 "Resistor_THT:R_Axial_DIN0207_L6.3mm_D2.5mm_P2.54mm_Vertical" V 1530 2600 50  0001 C CNN
F 3 "~" H 1600 2600 50  0001 C CNN
	1    1600 2600
	0    -1   1    0   
$EndComp
Text GLabel 2150 3050 0    50   Input ~ 0
S2
Text GLabel 2150 2900 0    50   Input ~ 0
S1
Text GLabel 2150 2750 0    50   Input ~ 0
S0
Wire Wire Line
	2300 2800 2150 2800
Wire Wire Line
	2150 2800 2150 2750
Wire Wire Line
	2300 2900 2150 2900
Wire Wire Line
	2300 3000 2150 3000
Wire Wire Line
	2150 3000 2150 3050
Wire Wire Line
	1200 2550 1200 2600
Wire Wire Line
	1450 2600 1200 2600
Connection ~ 1200 2600
Wire Wire Line
	1200 2600 1200 2700
Wire Wire Line
	1200 2250 850  2250
Wire Wire Line
	1200 2700 850  2700
Wire Wire Line
	850  2700 850  2800
Connection ~ 1200 2700
Wire Wire Line
	1200 2700 1200 2750
$Comp
L power:GNDREF #PWR03
U 1 1
P 1200 3050
F 0 "#PWR03" H 1200 2800 50  0001 C CNN
F 1 "GNDREF" H 1205 2877 50  0001 C CNN
F 2 "" H 1200 3050 50  0001 C CNN
F 3 "" H 1200 3050 50  0001 C CNN
	1    1200 3050
	-1   0    0    -1  
$EndComp
$Comp
L power:GNDREF #PWR01
U 1 1
P 850 2550
F 0 "#PWR01" H 850 2300 50  0001 C CNN
F 1 "GNDREF" H 855 2377 50  0001 C CNN
F 2 "" H 850 2550 50  0001 C CNN
F 3 "" H 850 2550 50  0001 C CNN
	1    850  2550
	-1   0    0    -1  
$EndComp
$Comp
L power:GNDREF #PWR02
U 1 1
P 850 3100
F 0 "#PWR02" H 850 2850 50  0001 C CNN
F 1 "GNDREF" H 855 2927 50  0001 C CNN
F 2 "" H 850 3100 50  0001 C CNN
F 3 "" H 850 3100 50  0001 C CNN
	1    850  3100
	-1   0    0    -1  
$EndComp
Wire Wire Line
	1750 2600 2000 2600
Wire Wire Line
	1700 1650 2000 1650
Wire Wire Line
	2000 1650 2000 2600
Connection ~ 2000 2600
Wire Wire Line
	2000 2600 2300 2600
$Comp
L Device:R R5
U 1 1
P 8700 3450
F 0 "R5" H 8770 3496 50  0000 L CNN
F 1 "1k" H 8770 3405 50  0000 L CNN
F 2 "Resistor_THT:R_Axial_DIN0207_L6.3mm_D2.5mm_P2.54mm_Vertical" V 8630 3450 50  0001 C CNN
F 3 "~" H 8700 3450 50  0001 C CNN
	1    8700 3450
	1    0    0    -1  
$EndComp
Wire Wire Line
	8700 3300 8700 3200
Wire Wire Line
	8700 3200 8500 3200
$Comp
L power:GNDREF #PWR025
U 1 1
P 8700 3600
F 0 "#PWR025" H 8700 3350 50  0001 C CNN
F 1 "GNDREF" H 8705 3427 50  0001 C CNN
F 2 "" H 8700 3600 50  0001 C CNN
F 3 "" H 8700 3600 50  0001 C CNN
	1    8700 3600
	1    0    0    -1  
$EndComp
Text GLabel 700  1450 2    50   Output ~ 0
FROM_ANTENNA
$Comp
L Device:R R4
U 1 1
P 2000 3450
F 0 "R4" H 2070 3496 50  0000 L CNN
F 1 "1k" H 2070 3405 50  0000 L CNN
F 2 "Resistor_THT:R_Axial_DIN0207_L6.3mm_D2.5mm_P2.54mm_Vertical" V 1930 3450 50  0001 C CNN
F 3 "~" H 2000 3450 50  0001 C CNN
	1    2000 3450
	1    0    0    -1  
$EndComp
Wire Wire Line
	2300 3200 2000 3200
Wire Wire Line
	2000 3200 2000 3300
$Comp
L power:GNDREF #PWR04
U 1 1
P 2000 3600
F 0 "#PWR04" H 2000 3350 50  0001 C CNN
F 1 "GNDREF" H 2005 3427 50  0001 C CNN
F 2 "" H 2000 3600 50  0001 C CNN
F 3 "" H 2000 3600 50  0001 C CNN
	1    2000 3600
	1    0    0    -1  
$EndComp
$Comp
L power:GNDREF #PWR05
U 1 1
P 2600 3500
F 0 "#PWR05" H 2600 3250 50  0001 C CNN
F 1 "GNDREF" H 2605 3327 50  0001 C CNN
F 2 "" H 2600 3500 50  0001 C CNN
F 3 "" H 2600 3500 50  0001 C CNN
	1    2600 3500
	1    0    0    -1  
$EndComp
$Comp
L power:GNDREF #PWR06
U 1 1
P 2700 3500
F 0 "#PWR06" H 2700 3250 50  0001 C CNN
F 1 "GNDREF" H 2705 3327 50  0001 C CNN
F 2 "" H 2700 3500 50  0001 C CNN
F 3 "" H 2700 3500 50  0001 C CNN
	1    2700 3500
	1    0    0    -1  
$EndComp
Text Label 7700 7500 0    50   ~ 0
HF-Filter
Text Label 8200 7500 0    50   ~ 0
IK8YFW-2022
Wire Wire Line
	1400 1650 1400 1450
Wire Wire Line
	1400 1450 700  1450
$Comp
L power:+5V #PWR0101
U 1 1
P 8150 1850
F 0 "#PWR0101" H 8150 1700 50  0001 C CNN
F 1 "+5V" H 8165 2023 50  0000 C CNN
F 2 "" H 8150 1850 50  0001 C CNN
F 3 "" H 8150 1850 50  0001 C CNN
	1    8150 1850
	1    0    0    -1  
$EndComp
Wire Wire Line
	8200 2400 8200 1850
Wire Wire Line
	8200 1850 8150 1850
Connection ~ 8150 1850
Wire Wire Line
	8150 1850 8100 1850
$Comp
L power:+5V #PWR0102
U 1 1
P 2550 2050
F 0 "#PWR0102" H 2550 1900 50  0001 C CNN
F 1 "+5V" H 2565 2223 50  0000 C CNN
F 2 "" H 2550 2050 50  0001 C CNN
F 3 "" H 2550 2050 50  0001 C CNN
	1    2550 2050
	1    0    0    -1  
$EndComp
Wire Wire Line
	2600 2400 2600 2050
Wire Wire Line
	2600 2050 2550 2050
$Comp
L Connector:Screw_Terminal_01x02 J1
U 1 1
P 1050 3750
F 0 "J1" H 1130 3742 50  0000 L CNN
F 1 "Screw_Terminal" H 1130 3651 50  0000 L CNN
F 2 "" H 1050 3750 50  0001 C CNN
F 3 "~" H 1050 3750 50  0001 C CNN
	1    1050 3750
	1    0    0    -1  
$EndComp
$Comp
L Connector:Screw_Terminal_01x04 J2
U 1 1
P 9900 6000
F 0 "J2" H 9980 5992 50  0000 L CNN
F 1 "Screw_Terminal" H 9980 5901 50  0000 L CNN
F 2 "" H 9900 6000 50  0001 C CNN
F 3 "~" H 9900 6000 50  0001 C CNN
	1    9900 6000
	1    0    0    -1  
$EndComp
Wire Wire Line
	9700 5900 9700 5450
Wire Wire Line
	9700 5250 9700 5150
Wire Wire Line
	9700 5350 9700 5250
Connection ~ 9700 5450
Wire Wire Line
	9700 5450 9700 5350
Wire Wire Line
	9700 6000 9500 6000
Wire Wire Line
	9500 6000 9500 5250
Connection ~ 9500 5250
Wire Wire Line
	9500 5250 9450 5250
Wire Wire Line
	9700 6100 9400 6100
Wire Wire Line
	9400 6100 9400 5550
Wire Wire Line
	9350 5150 9700 5150
Wire Wire Line
	9150 5150 9700 5150
Connection ~ 9400 5550
Wire Wire Line
	9400 5550 9600 5550
Wire Wire Line
	9700 6200 9600 6200
Wire Wire Line
	9600 4450 9600 5350
Connection ~ 9600 4450
Wire Wire Line
	9600 4450 9700 4450
Connection ~ 9600 5350
Wire Wire Line
	9600 5350 9600 5550
Connection ~ 9600 5550
Wire Wire Line
	9600 5550 9600 6200
$Comp
L power:GNDREF #PWR0103
U 1 1
P 850 3950
F 0 "#PWR0103" H 850 3700 50  0001 C CNN
F 1 "GNDREF" H 855 3777 50  0001 C CNN
F 2 "" H 850 3950 50  0001 C CNN
F 3 "" H 850 3950 50  0001 C CNN
	1    850  3950
	1    0    0    -1  
$EndComp
$Comp
L power:+5V #PWR0104
U 1 1
P 750 3650
F 0 "#PWR0104" H 750 3500 50  0001 C CNN
F 1 "+5V" H 765 3823 50  0000 C CNN
F 2 "" H 750 3650 50  0001 C CNN
F 3 "" H 750 3650 50  0001 C CNN
	1    750  3650
	1    0    0    -1  
$EndComp
Wire Wire Line
	850  3750 750  3750
Wire Wire Line
	750  3750 750  3650
Wire Wire Line
	850  3850 850  3950
Connection ~ 850  3950
Wire Wire Line
	850  3950 850  4000
$EndSCHEMATC
